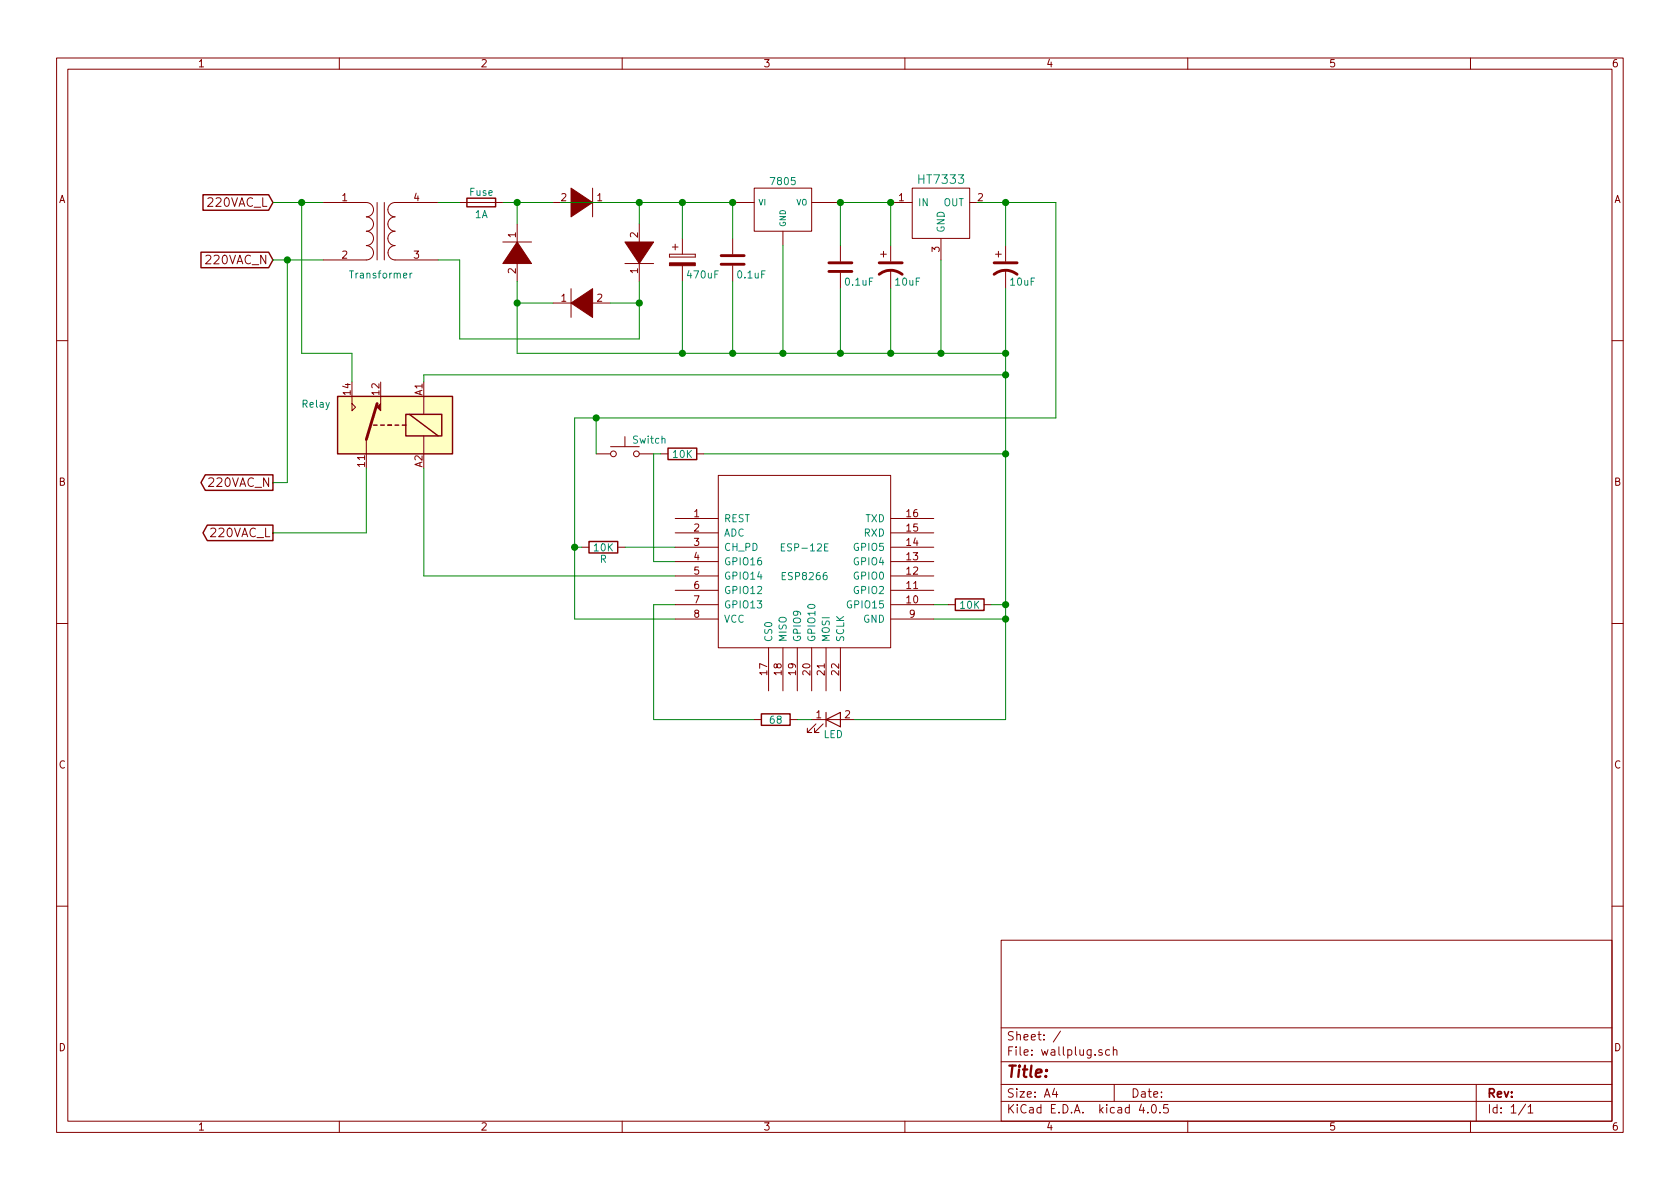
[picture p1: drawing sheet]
EESchema Schematic File Version 2
LIBS:power
LIBS:device
LIBS:transistors
LIBS:conn
LIBS:linear
LIBS:regul
LIBS:74xx
LIBS:cmos4000
LIBS:adc-dac
LIBS:memory
LIBS:xilinx
LIBS:microcontrollers
LIBS:dsp
LIBS:microchip
LIBS:analog_switches
LIBS:motorola
LIBS:texas
LIBS:intel
LIBS:audio
LIBS:interface
LIBS:digital-audio
LIBS:philips
LIBS:display
LIBS:cypress
LIBS:siliconi
LIBS:opto
LIBS:atmel
LIBS:contrib
LIBS:valves
LIBS:ESP8266
LIBS:74xgxx
LIBS:ac-dc
LIBS:actel
LIBS:allegro
LIBS:Altera
LIBS:analog_devices
LIBS:battery_management
LIBS:bbd
LIBS:brooktre
LIBS:cmos_ieee
LIBS:dc-dc
LIBS:diode
LIBS:elec-unifil
LIBS:ESD_Protection
LIBS:ftdi
LIBS:gennum
LIBS:graphic
LIBS:hc11
LIBS:ir
LIBS:Lattice
LIBS:logo
LIBS:maxim
LIBS:mechanical
LIBS:microchip_dspic33dsc
LIBS:microchip_pic10mcu
LIBS:microchip_pic12mcu
LIBS:microchip_pic16mcu
LIBS:microchip_pic18mcu
LIBS:microchip_pic32mcu
LIBS:motor_drivers
LIBS:motors
LIBS:msp430
LIBS:nordicsemi
LIBS:nxp_armmcu
LIBS:onsemi
LIBS:Oscillators
LIBS:Power_Management
LIBS:powerint
LIBS:pspice
LIBS:references
LIBS:relays
LIBS:rfcom
LIBS:sensors
LIBS:silabs
LIBS:stm8
LIBS:stm32
LIBS:supertex
LIBS:switches
LIBS:tinkerforge
LIBS:transf
LIBS:ttl_ieee
LIBS:video
LIBS:wiznet
LIBS:Worldsemi
LIBS:Xicor
LIBS:zetex
LIBS:Zilog
LIBS:wallplug-cache
EELAYER 25 0
EELAYER END
$Descr A4 11693 8268
encoding utf-8
Sheet 1 1
Title ""
Date ""
Rev ""
Comp ""
Comment1 ""
Comment2 ""
Comment3 ""
Comment4 ""
$EndDescr
$Comp
L CP1 C
U 1 1
P 6200 1850
F 0 "C" H 6225 1950 50  0001 L CNN
F 1 "10uF" H 6225 1750 50  0000 L CNN
F 2 "" H 6200 1850 50  0000 C CNN
F 3 "" H 6200 1850 50  0000 C CNN
	1    6200 1850
	1    0    0    -1  
$EndComp
$Comp
L R R
U 1 1
P 6750 4200
F 0 "R" V 6830 4200 50  0001 C CNN
F 1 "10K" V 6750 4200 50  0000 C CNN
F 2 "" V 6680 4200 50  0000 C CNN
F 3 "" H 6750 4200 50  0000 C CNN
	1    6750 4200
	0    1    1    0   
$EndComp
$Comp
L R R
U 1 1
P 4200 3800
F 0 "R" V 4280 3800 50  0000 C CNN
F 1 "10K" V 4200 3800 50  0000 C CNN
F 2 "" V 4130 3800 50  0000 C CNN
F 3 "" H 4200 3800 50  0000 C CNN
	1    4200 3800
	0    1    1    0   
$EndComp
$Comp
L Transformer_1P_1S T?
U 1 1
P 2650 1600
F 0 "T?" H 2650 1850 50  0001 C CNN
F 1 "Transformer" H 2650 1300 50  0000 C CNN
F 2 "" H 2650 1600 50  0000 C CNN
F 3 "" H 2650 1600 50  0000 C CNN
	1    2650 1600
	1    0    0    -1  
$EndComp
$Comp
L Fuse 1A
U 1 1
P 3350 1400
F 0 "1A" V 3430 1400 50  0000 C CNN
F 1 "Fuse" V 3275 1400 50  0000 C CNN
F 2 "" V 3280 1400 50  0000 C CNN
F 3 "" H 3350 1400 50  0000 C CNN
	1    3350 1400
	0    1    1    0   
$EndComp
$Comp
L DIODE 1N4001
U 1 1
P 4050 1400
F 0 "1N4001" H 4050 1550 50  0001 C CNN
F 1 "DIODE" H 4050 1225 50  0001 C CNN
F 2 "" H 4050 1400 50  0000 C CNN
F 3 "" H 4050 1400 50  0000 C CNN
	1    4050 1400
	-1   0    0    1   
$EndComp
$Comp
L DIODE 1N4001
U 1 1
P 4050 2100
F 0 "1N4001" H 4050 2250 50  0001 C CNN
F 1 "DIODE" H 4050 1925 50  0001 C CNN
F 2 "" H 4050 2100 50  0000 C CNN
F 3 "" H 4050 2100 50  0000 C CNN
	1    4050 2100
	1    0    0    1   
$EndComp
$Comp
L DIODE 1N?
U 1 1
P 3600 1750
F 0 "1N?" H 3600 1900 50  0001 C CNN
F 1 "DIODE" H 3600 1575 50  0001 C CNN
F 2 "" H 3600 1750 50  0000 C CNN
F 3 "" H 3600 1750 50  0000 C CNN
	1    3600 1750
	0    -1   1    0   
$EndComp
$Comp
L DIODE 1N4001
U 1 1
P 4450 1750
F 0 "1N4001" H 4450 1900 50  0001 C CNN
F 1 "DIODE" H 4450 1575 50  0001 C CNN
F 2 "" H 4450 1750 50  0000 C CNN
F 3 "" H 4450 1750 50  0000 C CNN
	1    4450 1750
	0    -1   -1   0   
$EndComp
$Comp
L CP C?
U 1 1
P 4750 1800
F 0 "C?" H 4775 1900 50  0001 L CNN
F 1 "470uF" H 4775 1700 50  0000 L CNN
F 2 "" H 4788 1650 50  0000 C CNN
F 3 "" H 4750 1800 50  0000 C CNN
	1    4750 1800
	1    0    0    -1  
$EndComp
$Comp
L C C?
U 1 1
P 5100 1800
F 0 "C?" H 5125 1900 50  0001 L CNN
F 1 "0.1uF" H 5125 1700 50  0000 L CNN
F 2 "" H 5138 1650 50  0000 C CNN
F 3 "" H 5100 1800 50  0000 C CNN
	1    5100 1800
	1    0    0    -1  
$EndComp
$Comp
L 7805 U?
U 1 1
P 5450 1450
F 0 "U?" H 5600 1254 50  0001 C CNN
F 1 "7805" H 5450 1650 50  0000 C CNN
F 2 "" H 5450 1450 50  0000 C CNN
F 3 "" H 5450 1450 50  0000 C CNN
	1    5450 1450
	1    0    0    -1  
$EndComp
$Comp
L C C?
U 1 1
P 5850 1850
F 0 "C?" H 5875 1950 50  0001 L CNN
F 1 "0.1uF" H 5875 1750 50  0000 L CNN
F 2 "" H 5888 1700 50  0000 C CNN
F 3 "" H 5850 1850 50  0000 C CNN
	1    5850 1850
	1    0    0    -1  
$EndComp
$Comp
L FINDER-36.11.4001 Relay
U 1 1
P 2750 2950
F 0 "Relay" H 3200 3100 50  0000 L CNN
F 1 "FINDER-36.11.4001" H 3200 3000 50  0001 L CNN
F 2 "" H 2750 2950 50  0000 C CNN
F 3 "" H 2750 2950 50  0000 C CNN
	1    2750 2950
	-1   0    0    -1  
$EndComp
$Comp
L AP7333 U?
U 1 1
P 6550 1400
F 0 "U?" H 6350 1600 60  0001 C CNN
F 1 "HT7333" H 6550 1597 60  0000 C TNN
F 2 "" H 6550 1400 60  0000 C CNN
F 3 "" H 6550 1400 60  0000 C CNN
	1    6550 1400
	1    0    0    -1  
$EndComp
$Comp
L CP1 C?
U 1 1
P 7000 1850
F 0 "C?" H 7025 1950 50  0001 L CNN
F 1 "10uF" H 7025 1750 50  0000 L CNN
F 2 "" H 7000 1850 50  0000 C CNN
F 3 "" H 7000 1850 50  0000 C CNN
	1    7000 1850
	1    0    0    -1  
$EndComp
$Comp
L ESP-12E ESP8266
U 1 1
P 5600 3900
F 0 "ESP8266" H 5600 3800 50  0000 C CNN
F 1 "ESP-12E" H 5600 4000 50  0000 C CNN
F 2 "" H 5600 3900 50  0001 C CNN
F 3 "" H 5600 3900 50  0001 C CNN
	1    5600 3900
	1    0    0    -1  
$EndComp
Text GLabel 1900 1400 0    60   Input ~ 0
220VAC_L
Text GLabel 1900 1800 0    60   Input ~ 0
220VAC_N
Wire Wire Line
	3600 1550 3600 1400
Wire Wire Line
	3500 1400 3850 1400
Wire Wire Line
	3900 1400 5100 1400
Wire Wire Line
	4450 1400 4450 1550
Wire Wire Line
	4450 1950 4450 2350
Wire Wire Line
	4450 2100 4250 2100
Wire Wire Line
	3850 2100 3600 2100
Wire Wire Line
	3600 1950 3600 2450
Wire Wire Line
	3200 1400 3050 1400
Connection ~ 3600 1400
Wire Wire Line
	3050 1800 3200 1800
Wire Wire Line
	3200 1800 3200 2350
Wire Wire Line
	3200 2350 4450 2350
Connection ~ 4450 2100
Wire Wire Line
	4750 1400 4750 1650
Connection ~ 4450 1400
Wire Wire Line
	4750 2450 4750 1950
Connection ~ 3600 2100
Wire Wire Line
	5850 2450 5850 2000
Connection ~ 4750 2450
Wire Wire Line
	5450 2450 5450 1700
Connection ~ 5450 2450
Wire Wire Line
	5100 2450 5100 1950
Connection ~ 5100 2450
Connection ~ 4750 1400
Wire Wire Line
	5100 1400 5100 1650
Wire Wire Line
	7000 2000 7000 5000
Connection ~ 5850 2450
Wire Wire Line
	6550 2450 6550 1800
Connection ~ 6550 2450
Wire Wire Line
	6200 2450 6200 2000
Connection ~ 6200 2450
Wire Wire Line
	6200 1700 6200 1400
Wire Wire Line
	6800 1400 7350 1400
Wire Wire Line
	7000 1400 7000 1700
Connection ~ 7000 2450
Wire Wire Line
	4000 4300 4000 2900
Wire Wire Line
	7350 1400 7350 2900
Connection ~ 7000 1400
Wire Wire Line
	1900 1400 2250 1400
Wire Wire Line
	2100 1400 2100 2450
Wire Wire Line
	2100 2450 2450 2450
Wire Wire Line
	2450 2450 2450 2650
Connection ~ 2100 1400
Wire Wire Line
	2250 1800 1900 1800
Text GLabel 1900 3700 0    60   Output ~ 0
220VAC_L
Text GLabel 1900 3350 0    60   Output ~ 0
220VAC_N
Wire Wire Line
	1900 3700 2550 3700
Wire Wire Line
	2550 3700 2550 3250
Wire Wire Line
	1900 3350 2000 3350
Wire Wire Line
	2000 3350 2000 1800
Connection ~ 2000 1800
$Comp
L SW_Push Switch
U 1 1
P 4350 3150
F 0 "Switch" H 4400 3250 50  0000 L CNN
F 1 "SW_Push" H 4350 3090 50  0001 C CNN
F 2 "" H 4350 3350 50  0000 C CNN
F 3 "" H 4350 3350 50  0000 C CNN
	1    4350 3150
	1    0    0    -1  
$EndComp
$Comp
L R R?
U 1 1
P 4750 3150
F 0 "R?" V 4830 3150 50  0001 C CNN
F 1 "10K" V 4750 3150 50  0000 C CNN
F 2 "" V 4680 3150 50  0000 C CNN
F 3 "" H 4750 3150 50  0000 C CNN
	1    4750 3150
	0    1    1    0   
$EndComp
Wire Wire Line
	4550 3150 4600 3150
Wire Wire Line
	4150 3150 4150 2900
Wire Wire Line
	4550 3150 4550 3900
Wire Wire Line
	4550 3900 4700 3900
Wire Wire Line
	4000 4300 4700 4300
Wire Wire Line
	4700 3800 4350 3800
$Comp
L LED D?
U 1 1
P 5800 5000
F 0 "D?" H 5800 5100 50  0001 C CNN
F 1 "LED" H 5800 4900 50  0000 C CNN
F 2 "" H 5800 5000 50  0000 C CNN
F 3 "" H 5800 5000 50  0000 C CNN
	1    5800 5000
	1    0    0    -1  
$EndComp
$Comp
L R R?
U 1 1
P 5400 5000
F 0 "R?" V 5480 5000 50  0001 C CNN
F 1 "68" V 5400 5000 50  0000 C CNN
F 2 "" V 5330 5000 50  0000 C CNN
F 3 "" H 5400 5000 50  0000 C CNN
	1    5400 5000
	0    1    1    0   
$EndComp
Wire Wire Line
	4700 4200 4550 4200
Wire Wire Line
	4550 4200 4550 5000
Wire Wire Line
	4550 5000 5250 5000
Wire Wire Line
	5550 5000 5650 5000
Wire Wire Line
	4050 3800 4000 3800
Connection ~ 4000 3800
Connection ~ 4150 2900
Wire Wire Line
	2950 2600 2950 2650
Wire Wire Line
	4700 4000 2950 4000
Wire Wire Line
	2950 4000 2950 3250
Wire Wire Line
	3600 2450 7000 2450
Wire Wire Line
	7000 2600 2950 2600
Connection ~ 7000 2600
Wire Wire Line
	7350 2900 4000 2900
Wire Wire Line
	4900 3150 7000 3150
Connection ~ 7000 3150
Wire Wire Line
	7000 5000 5950 5000
Wire Wire Line
	6900 4200 7000 4200
Connection ~ 7000 4200
Wire Wire Line
	6600 4200 6500 4200
Wire Wire Line
	6500 4300 7000 4300
Connection ~ 7000 4300
Wire Wire Line
	6200 1400 5850 1400
Wire Wire Line
	5850 1400 5850 1700
Connection ~ 5850 1400
Connection ~ 5100 1400
Connection ~ 6200 1400
$EndSCHEMATC
